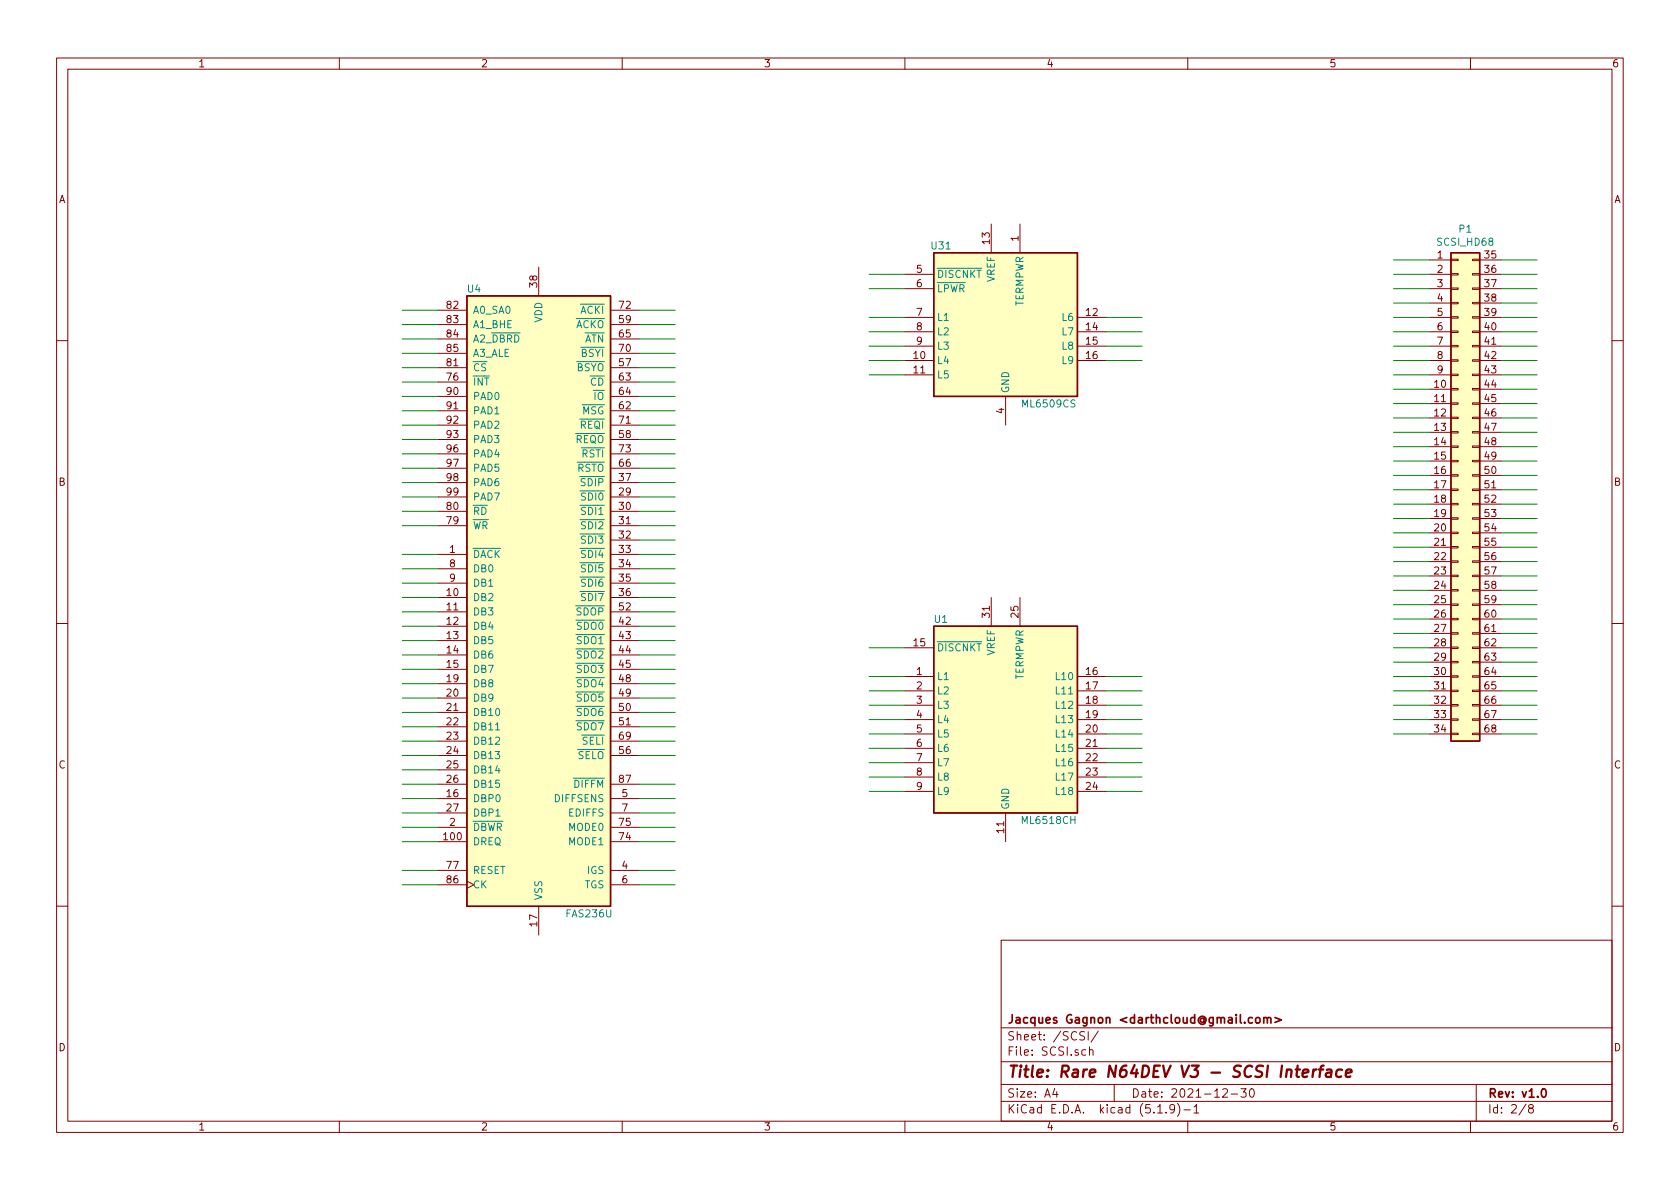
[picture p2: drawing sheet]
EESchema Schematic File Version 4
EELAYER 30 0
EELAYER END
$Descr A4 11693 8268
encoding utf-8
Sheet 2 8
Title "Rare N64DEV V3 - SCSI Interface"
Date "2021-12-30"
Rev "v1.0"
Comp "Jacques Gagnon <darthcloud@gmail.com>"
Comment1 ""
Comment2 ""
Comment3 ""
Comment4 ""
$EndDescr
$Comp
L N64DEV:Conn_02x34_SCSI-III P1
U 1 1
P 10150 3400
F 0 "P1" H 10200 5217 50  0000 C CNN
F 1 "SCSI_HD68" H 10200 5126 50  0000 C CNN
F 2 "" H 10150 3400 50  0001 C CNN
F 3 "~" H 10150 3400 50  0001 C CNN
	1    10150 3400
	1    0    0    -1  
$EndComp
$Comp
L N64DEV:FAS236U U4
U 1 1
P 3750 4050
F 0 "U4" H 3300 6100 50  0000 C CNN
F 1 "FAS236U" H 4100 1750 50  0000 C CNN
F 2 "Package_QFP:PQFP-100_14x20mm_P0.65mm" H 3750 4050 50  0001 C CNN
F 3 "" H 3750 4050 50  0001 C CNN
	1    3750 4050
	1    0    0    -1  
$EndComp
$Comp
L N64DEV:ML6509CS U31
U 1 1
P 7000 2250
F 0 "U31" H 6550 2800 50  0000 C CNN
F 1 "ML6509CS" H 7300 1700 50  0000 C CNN
F 2 "Package_SO:SOIC-16W_7.5x10.3mm_P1.27mm" H 8000 3150 50  0001 C CNN
F 3 "" H 7000 2250 50  0001 C CNN
	1    7000 2250
	1    0    0    -1  
$EndComp
$Comp
L N64DEV:ML6518CH U1
U 1 1
P 7000 4850
F 0 "U1" H 6550 5400 50  0000 C CNN
F 1 "ML6518CH" H 7300 4000 50  0000 C CNN
F 2 "Package_QFP:TQFP-32_7x7mm_P0.8mm" H 8000 5750 50  0001 C CNN
F 3 "" H 7000 4850 50  0001 C CNN
	1    7000 4850
	1    0    0    -1  
$EndComp
Wire Wire Line
	9950 2200 9700 2200
Wire Wire Line
	9950 2100 9700 2100
Wire Wire Line
	9950 2000 9700 2000
Wire Wire Line
	9950 1900 9700 1900
Wire Wire Line
	9950 1800 9700 1800
Wire Wire Line
	9950 2600 9700 2600
Wire Wire Line
	9950 2500 9700 2500
Wire Wire Line
	9950 2400 9700 2400
Wire Wire Line
	9950 2300 9700 2300
Wire Wire Line
	9950 3100 9700 3100
Wire Wire Line
	9950 3000 9700 3000
Wire Wire Line
	9950 2900 9700 2900
Wire Wire Line
	9950 2800 9700 2800
Wire Wire Line
	9950 2700 9700 2700
Wire Wire Line
	9950 3500 9700 3500
Wire Wire Line
	9950 3400 9700 3400
Wire Wire Line
	9950 3300 9700 3300
Wire Wire Line
	9950 3200 9700 3200
Wire Wire Line
	9950 4000 9700 4000
Wire Wire Line
	9950 3900 9700 3900
Wire Wire Line
	9950 3800 9700 3800
Wire Wire Line
	9950 3700 9700 3700
Wire Wire Line
	9950 3600 9700 3600
Wire Wire Line
	9950 4400 9700 4400
Wire Wire Line
	9950 4300 9700 4300
Wire Wire Line
	9950 4200 9700 4200
Wire Wire Line
	9950 4100 9700 4100
Wire Wire Line
	9950 4700 9700 4700
Wire Wire Line
	9950 4600 9700 4600
Wire Wire Line
	9950 4500 9700 4500
Wire Wire Line
	9950 5100 9700 5100
Wire Wire Line
	9950 5000 9700 5000
Wire Wire Line
	9950 4900 9700 4900
Wire Wire Line
	9950 4800 9700 4800
Wire Wire Line
	10450 4700 10700 4700
Wire Wire Line
	10450 4800 10700 4800
Wire Wire Line
	10450 4900 10700 4900
Wire Wire Line
	10450 5000 10700 5000
Wire Wire Line
	10450 5100 10700 5100
Wire Wire Line
	10450 4300 10700 4300
Wire Wire Line
	10450 4400 10700 4400
Wire Wire Line
	10450 4500 10700 4500
Wire Wire Line
	10450 4600 10700 4600
Wire Wire Line
	10450 3800 10700 3800
Wire Wire Line
	10450 3900 10700 3900
Wire Wire Line
	10450 4000 10700 4000
Wire Wire Line
	10450 4100 10700 4100
Wire Wire Line
	10450 4200 10700 4200
Wire Wire Line
	10450 3400 10700 3400
Wire Wire Line
	10450 3500 10700 3500
Wire Wire Line
	10450 3600 10700 3600
Wire Wire Line
	10450 3700 10700 3700
Wire Wire Line
	10450 2900 10700 2900
Wire Wire Line
	10450 3000 10700 3000
Wire Wire Line
	10450 3100 10700 3100
Wire Wire Line
	10450 3200 10700 3200
Wire Wire Line
	10450 3300 10700 3300
Wire Wire Line
	10450 2500 10700 2500
Wire Wire Line
	10450 2600 10700 2600
Wire Wire Line
	10450 2700 10700 2700
Wire Wire Line
	10450 2800 10700 2800
Wire Wire Line
	10450 2200 10700 2200
Wire Wire Line
	10450 2300 10700 2300
Wire Wire Line
	10450 2400 10700 2400
Wire Wire Line
	10450 1800 10700 1800
Wire Wire Line
	10450 1900 10700 1900
Wire Wire Line
	10450 2000 10700 2000
Wire Wire Line
	10450 2100 10700 2100
Wire Wire Line
	7700 2200 7950 2200
Wire Wire Line
	7700 2300 7950 2300
Wire Wire Line
	7700 2400 7950 2400
Wire Wire Line
	7700 2500 7950 2500
Wire Wire Line
	7700 4700 7950 4700
Wire Wire Line
	7700 4800 7950 4800
Wire Wire Line
	7700 4900 7950 4900
Wire Wire Line
	7700 5000 7950 5000
Wire Wire Line
	7700 5100 7950 5100
Wire Wire Line
	7700 5200 7950 5200
Wire Wire Line
	7700 5300 7950 5300
Wire Wire Line
	7700 5400 7950 5400
Wire Wire Line
	7700 5500 7950 5500
Wire Wire Line
	6300 5500 6050 5500
Wire Wire Line
	6300 5400 6050 5400
Wire Wire Line
	6300 5300 6050 5300
Wire Wire Line
	6300 5200 6050 5200
Wire Wire Line
	6300 5100 6050 5100
Wire Wire Line
	6300 5000 6050 5000
Wire Wire Line
	6300 4900 6050 4900
Wire Wire Line
	6300 4800 6050 4800
Wire Wire Line
	6300 4700 6050 4700
Wire Wire Line
	6300 4500 6050 4500
Wire Wire Line
	6300 2600 6050 2600
Wire Wire Line
	6300 2500 6050 2500
Wire Wire Line
	6300 2400 6050 2400
Wire Wire Line
	6300 2300 6050 2300
Wire Wire Line
	6300 2200 6050 2200
Wire Wire Line
	6300 2000 6050 2000
Wire Wire Line
	6300 1900 6050 1900
Wire Wire Line
	4450 5050 4700 5050
Wire Wire Line
	4450 5150 4700 5150
Wire Wire Line
	4450 5250 4700 5250
Wire Wire Line
	4450 5450 4700 5450
Wire Wire Line
	4450 4650 4700 4650
Wire Wire Line
	4450 4750 4700 4750
Wire Wire Line
	4450 4850 4700 4850
Wire Wire Line
	4450 4950 4700 4950
Wire Wire Line
	4450 4150 4700 4150
Wire Wire Line
	4450 4250 4700 4250
Wire Wire Line
	4450 4350 4700 4350
Wire Wire Line
	4450 4450 4700 4450
Wire Wire Line
	4450 4550 4700 4550
Wire Wire Line
	4450 3750 4700 3750
Wire Wire Line
	4450 3850 4700 3850
Wire Wire Line
	4450 3950 4700 3950
Wire Wire Line
	4450 4050 4700 4050
Wire Wire Line
	4450 3250 4700 3250
Wire Wire Line
	4450 3350 4700 3350
Wire Wire Line
	4450 3450 4700 3450
Wire Wire Line
	4450 3550 4700 3550
Wire Wire Line
	4450 3650 4700 3650
Wire Wire Line
	4450 2850 4700 2850
Wire Wire Line
	4450 2950 4700 2950
Wire Wire Line
	4450 3050 4700 3050
Wire Wire Line
	4450 3150 4700 3150
Wire Wire Line
	4450 2550 4700 2550
Wire Wire Line
	4450 2650 4700 2650
Wire Wire Line
	4450 2750 4700 2750
Wire Wire Line
	4450 2150 4700 2150
Wire Wire Line
	4450 2250 4700 2250
Wire Wire Line
	4450 2350 4700 2350
Wire Wire Line
	4450 2450 4700 2450
Wire Wire Line
	4450 5550 4700 5550
Wire Wire Line
	4450 5650 4700 5650
Wire Wire Line
	4450 5750 4700 5750
Wire Wire Line
	4450 5850 4700 5850
Wire Wire Line
	4450 6050 4700 6050
Wire Wire Line
	4450 6150 4700 6150
Wire Wire Line
	3050 2550 2800 2550
Wire Wire Line
	3050 2450 2800 2450
Wire Wire Line
	3050 2350 2800 2350
Wire Wire Line
	3050 2250 2800 2250
Wire Wire Line
	3050 2150 2800 2150
Wire Wire Line
	3050 2950 2800 2950
Wire Wire Line
	3050 2850 2800 2850
Wire Wire Line
	3050 2750 2800 2750
Wire Wire Line
	3050 2650 2800 2650
Wire Wire Line
	3050 3450 2800 3450
Wire Wire Line
	3050 3350 2800 3350
Wire Wire Line
	3050 3250 2800 3250
Wire Wire Line
	3050 3150 2800 3150
Wire Wire Line
	3050 3050 2800 3050
Wire Wire Line
	3050 3850 2800 3850
Wire Wire Line
	3050 3650 2800 3650
Wire Wire Line
	3050 3550 2800 3550
Wire Wire Line
	3050 4350 2800 4350
Wire Wire Line
	3050 4250 2800 4250
Wire Wire Line
	3050 4150 2800 4150
Wire Wire Line
	3050 4050 2800 4050
Wire Wire Line
	3050 3950 2800 3950
Wire Wire Line
	3050 4750 2800 4750
Wire Wire Line
	3050 4650 2800 4650
Wire Wire Line
	3050 4550 2800 4550
Wire Wire Line
	3050 4450 2800 4450
Wire Wire Line
	3050 5050 2800 5050
Wire Wire Line
	3050 4950 2800 4950
Wire Wire Line
	3050 4850 2800 4850
Wire Wire Line
	3050 5450 2800 5450
Wire Wire Line
	3050 5350 2800 5350
Wire Wire Line
	3050 5250 2800 5250
Wire Wire Line
	3050 5150 2800 5150
Wire Wire Line
	3050 5850 2800 5850
Wire Wire Line
	3050 5750 2800 5750
Wire Wire Line
	3050 5650 2800 5650
Wire Wire Line
	3050 5550 2800 5550
Wire Wire Line
	3050 6150 2800 6150
Wire Wire Line
	3050 6050 2800 6050
$EndSCHEMATC
